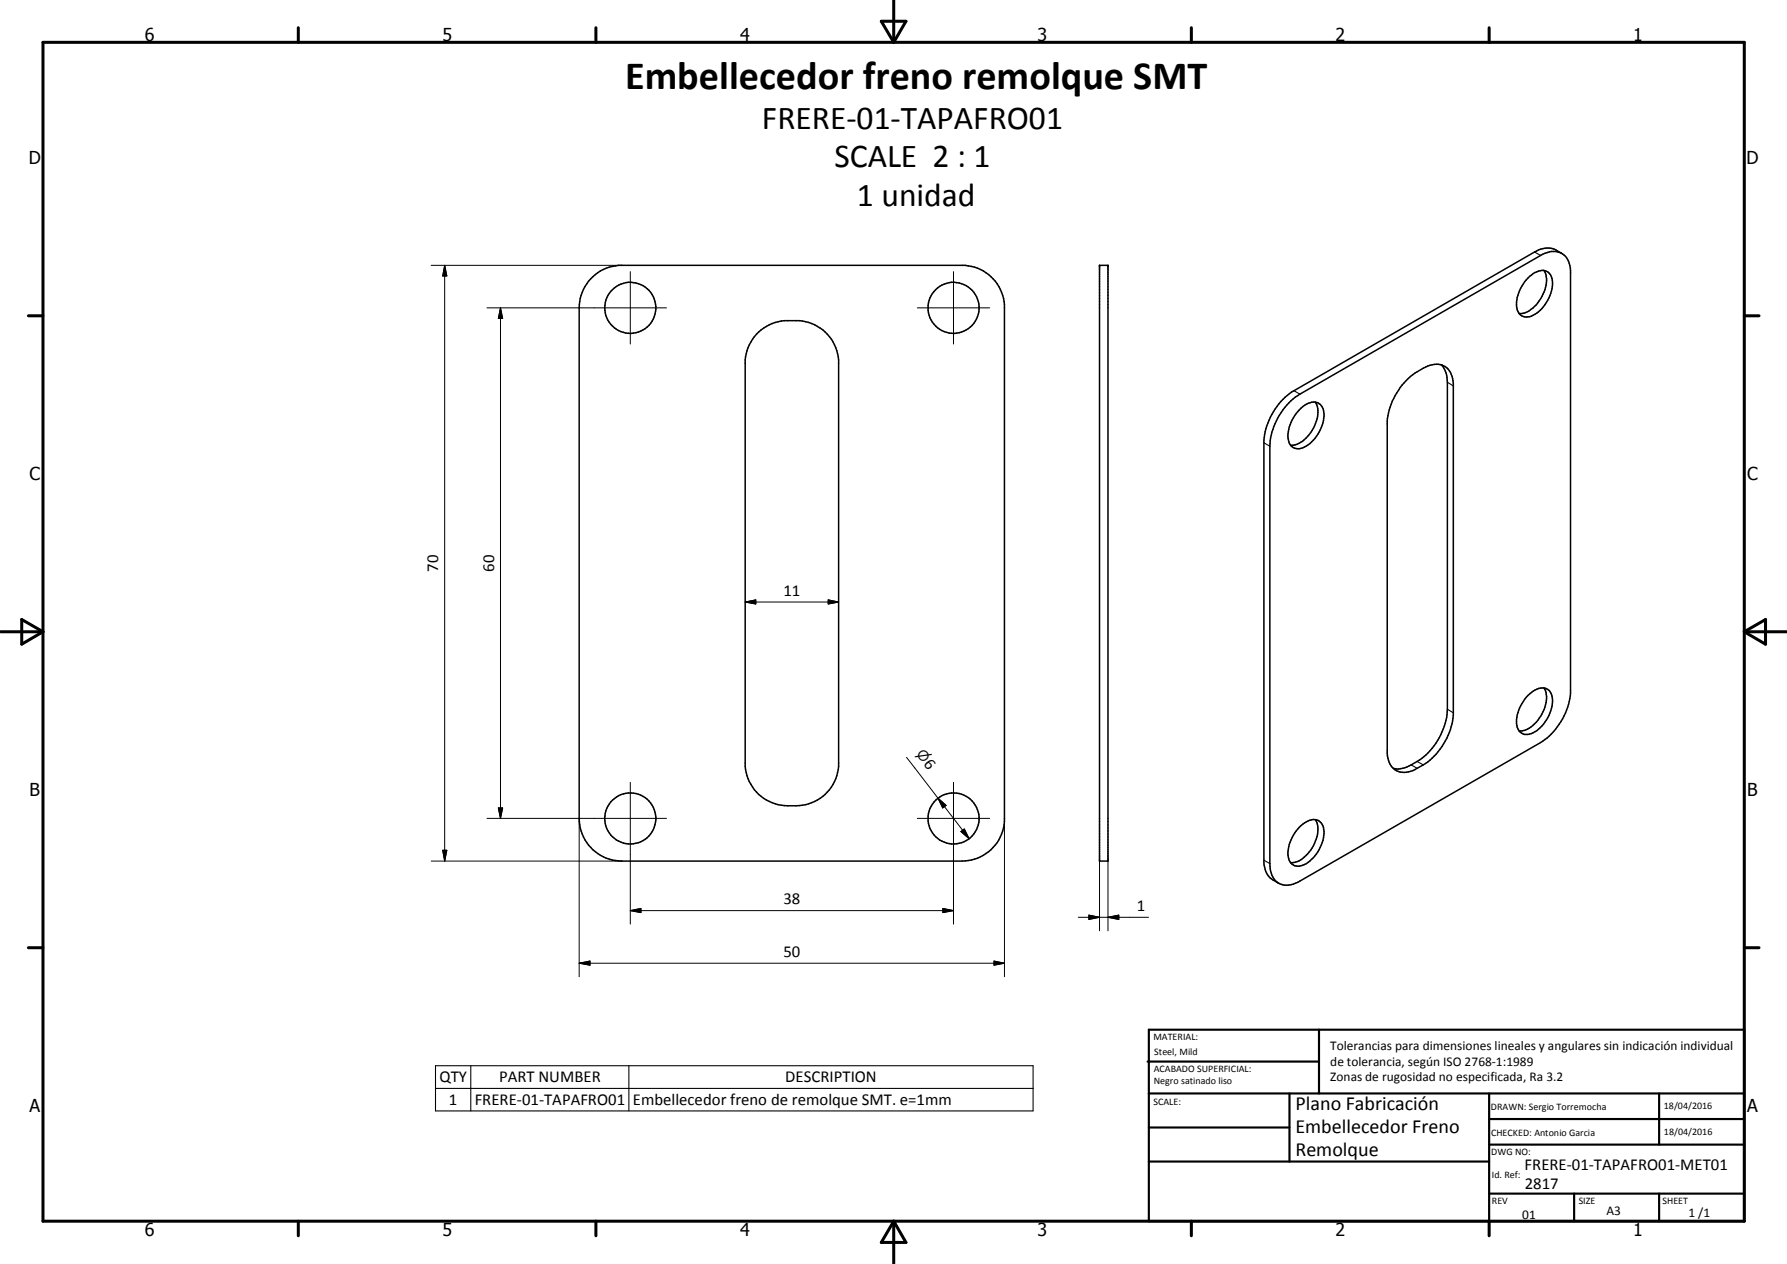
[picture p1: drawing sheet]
<svg xmlns="http://www.w3.org/2000/svg" width="420mm" height="297mm" viewBox="0 0 420 297" stroke-linecap="round" stroke-linejoin="round" font-family="sans-serif">
<g fill="none" stroke="#000" stroke-width=".35">
<path d="M367.2 59.6a5.3 5.3 0 0 0-3-1.3l-1.9 .2-1.5 .7-56.6 32.6a15.6 15.6 0 0 0-7 11.6v99.3a5.1 5.1 0 0 0 3.4 4.9M138.9 65.5a10 10 0 0 1 6.5-3.1h81.5a10.1 10.1 0 0 1 9.3 9.2v121.5a10 10 0 0 1-10 9.3h-80a10 10 0 0 1-10-10.1v-120a10.1 10.1 0 0 1 2.7-6.8zM177.9 78.5a10.2 10.2 0 0 1 6.5-3.1 14.1 14.1 0 0 1 5.7 .4 10.1 10.1 0 0 1 7.1 8.8v95.5a10 10 0 0 1-10 9.3 10.6 10.6 0 0 1-11.6-7.1l-.4-2.2v-95.5a10.2 10.2 0 0 1 2.7-6.1zM258.5 62.4h2v140h-2zM359.2 65.4a4.8 4.8 0 0 1 4.1-1.8 3.3 3.3 0 0 1 1.6 4.3 8.8 8.8 0 0 1-5.2 6.5 2.42 2.42 0 0 1-3.1-2.5 9.3 9.3 0 0 1 2.6-6.5zM363 63.5a6.4 6.4 0 0 1-.8 6.7 6.8 6.8 0 0 1-4.7 3.5h-.3M303.6 94.1l2-1.5 56.6-32.6a4.6 4.6 0 0 1 5.9 .2l.9 1.7 .3 1.6v99.4a15.9 15.9 0 0 1-7.1 11.6l-56.6 32.6a4.5 4.5 0 0 1-5.8-.2 6.3 6.3 0 0 1-1.2-4v-98a15.9 15.9 0 0 1 5-10.8zM305.5 96.3a4.3 4.3 0 0 1 4.4-1.6 3.5 3.5 0 0 1 1.3 4.1 9 9 0 0 1-5.3 6.6 2.52 2.52 0 0 1-3.1-3 9.7 9.7 0 0 1 2.7-6.1zM309.3 94.5a5.7 5.7 0 0 1-.2 5.6 7.3 7.3 0 0 1-5.3 4.5h-.4M331.1 88.9a12.2 12.2 0 0 1 6.6-3.3 3.8 3.8 0 0 1 3.9 3.9l.1 78.6a15.6 15.6 0 0 1-10.6 13.3 3.9 3.9 0 0 1-4.9-3.8v-78.6a16.2 16.2 0 0 1 4.9-10.1zM338.9 85.7a5.7 5.7 0 0 1 1.4 4.1v76.9a15.4 15.4 0 0 1-10.5 13.9l-.9 .1-1.3-.1M359.2 163.4a4.4 4.4 0 0 1 4.4-1.6 3.8 3.8 0 0 1 1.2 4.7 8.2 8.2 0 0 1-5.6 6.1 2.42 2.42 0 0 1-2.6-2.5 9.3 9.3 0 0 1 2.6-6.7z"/>
<path d="M363 161.7a5.9 5.9 0 0 1-.5 6.1 6.5 6.5 0 0 1-5.3 4M305.5 194.4a4.3 4.3 0 0 1 4.4-1.6 3.1 3.1 0 0 1 1.3 3.6 8.6 8.6 0 0 1-5.3 7.1 2.36 2.36 0 0 1-3.1-2.5 9.2 9.2 0 0 1 2.7-6.6zM309.3 192.6a6.2 6.2 0 0 1-.5 6.2 7.6 7.6 0 0 1-4.6 3.9h-.8"/>
<circle cx="148.2" cy="72.3" r="6"/>
<circle cx="224.2" cy="72.3" r="6"/>
<circle cx="148.2" cy="192.3" r="6"/>
<circle cx="224.2" cy="192.3" r="6"/>
</g>
<g fill="#000">
<circle cx="258.5" cy="62.4" r=".18"/>
<circle cx="260.5" cy="62.4" r=".18"/>
</g>
<path d="M360.8 59.2l1.4 .8M304.2 91.8l1.4 .8M340.3 89.8l1.4 .9M297.2 104.1l1.4 .8M331.8 179.7l1.4 .9M333.2 178.9l1.4 .8M340.3 166.7l1.4 .8M297.2 202.1l1.4 .8M102.4 250.4h140.5v10.7h-140.5zM102.4 255.8h140.5M110.7 250.4v10.7M147.9 250.4v10.7" fill="none" stroke="#000" stroke-width=".25"/>
<g fill="none" stroke="#000" stroke-width=".71">
<path d="M10.1 9.9h400v277.1h-400zM70.1 6.5v3.4M140.1 6.5v3.4M207.2 5h5.8l-2.9 4.9zM210.1 0v9.9M280.1 6.5v3.4M350.1 6.5v3.4M6.7 74.2h3.4M410.1 74.2h3.5M.1 148.5h10M5.1 145.6l5 2.9-5 2.9zM410.1 148.5h10"/>
<path d="M410.1 148.5l5-2.9v5.8zM6.7 222.7h3.4M410.1 222.7h3.5M70.1 287v3.4M140.1 287v3.4M210.1 287v10M210.1 287l2.9 5h-5.8zM280.1 287v3.4M350.1 287v3.4"/>
</g>
<g fill="none" stroke="#000" stroke-width=".51">
<path d="M269.8 249.5h40.3M270.1 242h140v45h-140zM270.1 257h140M303.2 257v16M310.1 242v15M350.1 257v30M390.1 257v12M270.1 265h33.1M270.1 273h80M350.1 269h60M350.1 263h60M350.1 280.5h60"/>
<path d="M370.1 280.5v6.5M390.1 280.5v6.5"/>
</g>
<g fill="none" stroke="#000" stroke-width=".24">
<path d="M101.4 62.4h44.8M104.6 62.4l.5 2.5h-1zM104.6 62.4v140M114.5 72.3h42.2M117.7 72.3l.5 2.5h-1zM117.7 72.3v120M148.2 63.8v17.1M215.7 72.3h17M224.2 63.8v17.1M175.2 141.5l2.5-.5v.9zM175.2 141.5h22M194.7 141l2.5 .5-2.5 .4z"/>
<path d="M213.1 178l14.8 19.1M104.1 199.8h1l-.5 2.6zM114.5 192.3h42.2M117.2 189.9h1l-.5 2.4zM136.2 192.3v37.2M148.2 183.9v33.3M215.7 192.3h17M220.5 187.6l2 1.7-.9 .6zM224.2 183.9v33.3M225.9 195.4l.8-.6 1.2 2.3zM236.2 192.3v37.2M101.4 202.4h44.8"/>
<path d="M148.2 214l2.5-.5v1zM148.2 214h76M221.7 213.5l2.5 .5-2.5 .5zM253.5 215.6h16.5M256 215.1l2.5 .5-2.5 .5zM258.5 202.4v16.3M260.5 215.6l2.5-.5v1zM260.5 202.4v16.3M136.2 226.4l2.5-.6v1zM136.2 226.4h100M233.7 225.8l2.5 .6-2.5 .4z"/>
</g>
<g fill="#000">
<path d="M104.6 62.4l.5 2.5h-1zM117.7 72.3l.5 2.5h-1zM175.2 141.5l2.5-.5v.9zM194.7 141l2.5 .5-2.5 .4zM104.1 199.8h1l-.5 2.6zM117.2 189.9h1l-.5 2.4zM220.5 187.6l2 1.7-.9 .6zM225.9 195.4l.8-.6 1.2 2.3zM148.2 214l2.5-.5v1zM221.7 213.5l2.5 .5-2.5 .5zM256 215.1l2.5 .5-2.5 .5zM260.5 215.6l2.5-.5v1z"/>
<path d="M136.2 226.4l2.5-.6v1zM233.7 225.8l2.5 .6-2.5 .4z"/>
</g>
<text font-size="9.4" x="147" y="20.9">Embellecedor freno remolque SMT</text>
<g font-size="7.9">
<text x="179.1" y="30.3">FRERE-01-TAPAFRO01</text>
<text x="196.2" y="39.3">SCALE 2 : 1</text>
<text x="201.5" y="48.3">1 unidad</text>
</g>
<g font-size="4.7">
<text x="304.6" y="260.8">Plano Fabricación</text>
<text x="304.6" y="266.2">Embellecedor Freno</text>
<text x="304.6" y="271.6">Remolque</text>
</g>
<g font-size="4.2">
<text x="34" y="9.6">6</text>
<text x="104" y="9.6">5</text>
<text x="174" y="9.6">4</text>
<text x="244" y="9.6">3</text>
<text x="314" y="9.6">2</text>
<text x="384" y="9.6">1</text>
<text x="6.8" y="38.7">D</text>
<text x="410.6" y="38.7">D</text>
<text x="7" y="112.9">C</text>
<text x="410.8" y="112.9">C</text>
<text x="7" y="187.1">B</text>
<text x="410.8" y="187.1">B</text>
<text x="7" y="261.4">A</text>
<text x="410.8" y="261.4">A</text>
<text x="34" y="290.4">6</text>
<text x="104" y="290.4">5</text>
<text x="174" y="290.4">4</text>
<text x="244" y="290.4">3</text>
<text x="314" y="290.4">2</text>
<text x="384" y="290.4">1</text>
</g>
<g font-size="3.9">
<text x="103" y="134.4" transform="rotate(-90 103 134.4)">70</text>
<text x="116.2" y="134.4" transform="rotate(-90 116.2 134.4)">60</text>
<text x="184.2" y="140">11</text>
<text x="217" y="179.5" transform="rotate(52 217 179.5)">6</text>
<text x="184.2" y="212.4">38</text>
<text x="267.3" y="214">1</text>
<text x="184.2" y="224.8">50</text>
<text x="103.3" y="254.4">QTY</text>
<text x="117.3" y="254.4">PART NUMBER</text>
<text x="184.6" y="254.4">DESCRIPTION</text>
<text x="105.6" y="259.7">1</text>
<text x="111.6" y="259.7">FRERE-01-TAPAFRO01</text>
<text x="148.8" y="259.8">Embellecedor freno de remolque SMT. e=1mm</text>
<text x="358.5" y="275">FRERE-01-TAPAFRO01-MET01</text>
<text x="358.5" y="279.4">2817</text>
</g>
<text font-size="3.3" x="215.3" y="177.3" transform="rotate(52 215.3 177.3)">⌀</text>
<g font-size="3.1">
<text x="312.7" y="246.8">Tolerancias para dimensiones lineales y angulares sin indicación individual</text>
<text x="312.7" y="250.4">de tolerancia, según ISO 2768-1:1989</text>
<text x="312.7" y="254">Zonas de rugosidad no especificada, Ra 3.2</text>
<text x="357.9" y="286.4">01</text>
<text x="377.7" y="285.6">A3</text>
<text x="397" y="285.9">1 /1</text>
</g>
<g font-size="2.4">
<text x="271.2" y="244.4">MATERIAL:</text>
<text x="271.3" y="252">ACABADO SUPERFICIAL:</text>
<text x="271.4" y="247.9">Steel, Mild</text>
<text x="271.3" y="254.6">Negro satinado liso</text>
<text x="271.2" y="259.7">SCALE:</text>
<text x="350.6" y="260.8">DRAWN: Sergio Torremocha</text>
<text x="391.2" y="260.6">18/04/2016</text>
<text x="350.6" y="267">CHECKED: Antonio Garcia</text>
<text x="391.2" y="266.7">18/04/2016</text>
<text x="350.6" y="271.4">DWG NO:</text>
<text x="350.8" y="276.9">Id. Ref:</text>
<text x="350.8" y="282.8">REV</text>
<text x="371.2" y="282.9">SIZE</text>
<text x="390.9" y="282.9">SHEET</text>
</g>
</svg>
